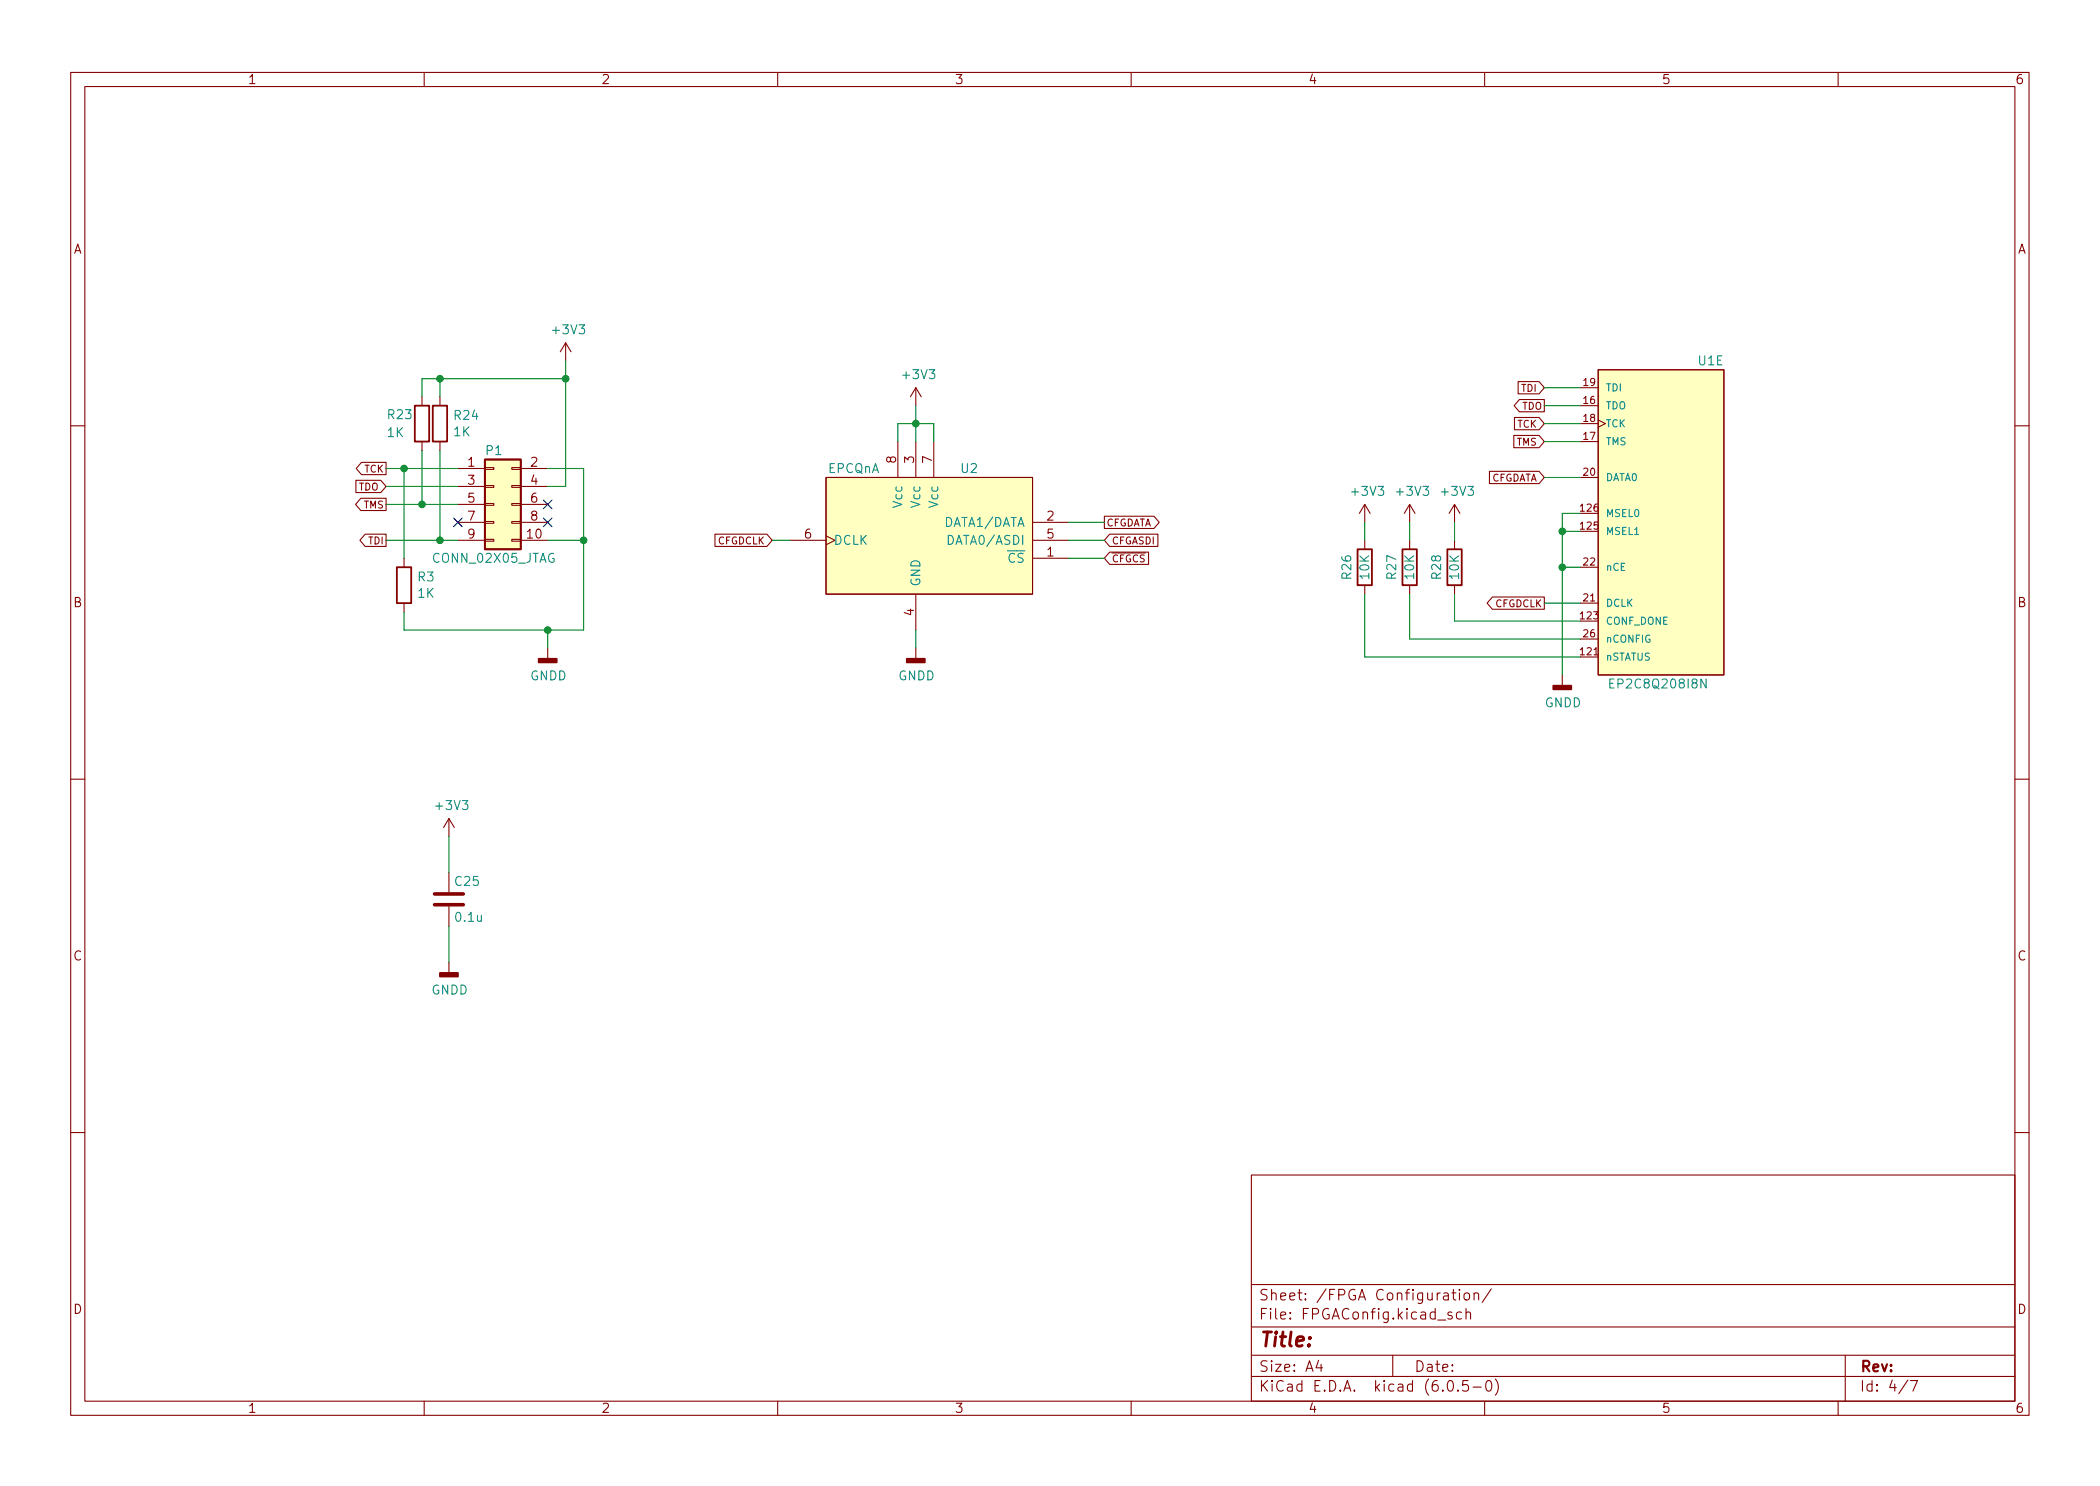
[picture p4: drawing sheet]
<svg xmlns="http://www.w3.org/2000/svg" width="297mm" height="210mm" viewBox="0 0 297 210" stroke-linecap="round" stroke-linejoin="round" font-family="sans-serif">
<g fill="none" stroke="#840000" stroke-width=".15">
<path d="M10 10.2h277v190.1h-277zM12 12.2h273v186.1h-273zM60 10.2v2M110 10.2v2M160 10.2v2M210 10.2v2M260 10.2v2M59.7 56.1v1.3M62.2 56.1v1.3M80 48.5l-.8 1.3M80 48.5v2.5M80 48.5l.8 1.3"/>
<path d="M129.5 54.9v2.5M129.5 54.9l-.7 1.2M129.5 54.9l.8 1.2M214.2 59.1h3.5l.7 .8-.7 .9h-3.5zM214.7 54h3l.7 .9-.7 .8h-3zM214.9 56.5h3.5v1.8h-3.5l-.7-.9zM223.5 57.4h2.6M223.5 59.9h2.6M223.5 54.9h2.6M226.1 52.3h17.7v43.2h-17.7zM226.1 59.4l1 .5-1 .5M10 60.2h2"/>
<path d="M50.3 68h3.6l.7 .8-.7 .9h-3.6zM51 70.5h3.6v1.7h-3.6l-.7-.8zM51.1 65.4h3.5v1.8h-3.5l-.7-.9zM51.6 75.6h3v1.7h-3l-.7-.9zM57.1 79v1.3M59.7 62.5v1.2M62.2 62.5v1.2M64.8 66.3h3.8M64.8 76.4h3.8M64.8 68.8h3.8M64.8 71.4h3.8M64.8 73.9h3.8"/>
<path d="M68.6 76.3h1.2v.3h-1.2zM68.6 73.8h1.2v.2h-1.2zM68.6 71.2h1.2v.3h-1.2zM68.6 68.7h1.2v.3h-1.2zM68.6 66.2h1.2v.2h-1.2zM72.4 76.3h1.3v.3h-1.3zM72.4 73.8h1.3v.2h-1.3zM72.4 71.2h1.3v.3h-1.3zM72.4 68.7h1.3v.3h-1.3zM72.4 66.2h1.3v.2h-1.3zM73.7 66.3h3.8M73.7 76.4h3.8"/>
<path d="M73.7 68.8h3.8M73.7 71.4h3.8M73.7 73.9h3.8M101.1 75.6h7.4l.7 .8-.7 .9h-7.4zM111.8 76.4h5M116.8 67.6h29.2v16.5h-29.2zM116.8 75.8l1.3 .6-1.3 .7M127 62.5v5.1M129.5 62.5v5.1M132.1 62.5v5.1M146 76.4h5.1M146 73.9h5.1"/>
<path d="M146 79h5.1M156.2 73h7l.8 .9-.8 .9h-7zM157 78.1h5.5v1.8h-5.5l-.8-.9zM157 75.6h6.8v1.7h-6.8l-.8-.9zM193 71.4v2.5M193 76.4v1.3M193 71.4l-.7 1.2M193 71.4l.8 1.2M199.4 71.4l-.8 1.2M199.4 71.4v2.5M199.4 76.4v1.3M199.4 71.4l.8 1.2"/>
<path d="M205.7 71.4l-.7 1.2M205.7 71.4v2.5M205.7 76.4v1.3M205.7 71.4l.8 1.2M210.7 66.7h7l.7 .9-.7 .8h-7zM214.1 61.6h3.6l.7 .9-.7 .8h-3.6zM223.5 75.2h2.6M223.5 72.6h2.6M223.5 62.5h2.6M223.5 67.6h2.6M285 60.2h2M57.1 85.3v1.3"/>
<path d="M77.5 91.7v1.5M129.5 84.1v5M129.5 91.7v1.5M193 82.8v1.3M199.4 82.8v1.3M205.7 82.8v1.3M211.1 84.5h7.3v1.7h-7.3l-.8-.9zM221 95.5v1.5M223.5 93h2.6M223.5 87.9h2.6M223.5 85.3h2.6M223.5 80.3h2.6"/>
<path d="M223.5 90.4h2.6M10 110.2h2M63.5 115.8l-.8 1.3M63.5 115.8v2.6M63.5 115.8l.8 1.3M285 110.2h2M63.5 123.4v2.8M63.5 128.3v2.8M63.5 136.1v1.6M10 160.2h2M177 166.3h108v32h-108zM285 160.2h2"/>
<path d="M60 198.3v2M110 198.3v2M160 198.3v2M177 194.8h108M177 191.8h108M177 187.8h108M177 181.8h108M186.5 192.5l-.4 1h1M186.9 193v1M197 191.8v3M204.9 195.4a.36 .36 0 0 1 .6 .2 .77 .77 0 0 1-.4 1.2 1 1 0 0 1-.2-1.4zM205.4 185.7l-.4-.1-.2 .2 .1 .3 .5 .1v.1v.3h-.2h-.4"/>
<path d="M205.4 182.9h.5M205.6 182.4v1.3v.2h.3M206.2 196.7l.1 .1h-.1h-.1l.1-.1v.1M206.4 182.4v.1v.1l.1-.1-.1-.1v.2M206.4 182.9v1M206.7 185.7l-.4-.1-.3 .3v.4l.1 .3h.2h.4M207.1 183.1a.41 .41 0 0 1 .5-.2 .41 .41 0 0 1 .3 .3v.4a.41 .41 0 0 1-.4 .3 .41 .41 0 0 1-.4-.3zM207.4 185.8a.37 .37 0 0 1 .6 0v.8M207.4 185.1v1.5M207.6 195.3h-.7v.7l.2-.1 .5 .1 .1 .2-.1 .5-.2 .1h-.3l-.2-.1M208.4 196.3h1.1M208.5 183.1a.37 .37 0 0 1 .6 0v.8"/>
<path d="M208.5 182.9v1M210 198.3v2M210.4 195.4a.36 .36 0 0 1 .5 .2 .77 .77 0 0 1-.4 1.2 1 1 0 0 1-.1-1.4zM210.9 182.4l-1.3 1.9M211.5 195.1a1.72 1.72 0 0 1 0 2.3M260 198.3v2M261 191.8v6.5M269.9 195.3l-1.3 1.9M270.2 195.3h1l-.6 1.5"/>
</g>
<g fill="#840000" stroke="#840000" stroke-width=".25">
<path d="M76.2 93.2h2.5v.5h-2.5z"/>
<path d="M62.2 137.7h2.6v.5h-2.6z"/>
<path d="M219.7 97h2.5v.5h-2.5z"/>
<path d="M128.3 93.2h2.5v.5h-2.5z"/>
</g>
<g fill="#ffffc2" stroke="#ffffc2" stroke-width=".14">
<path d="M68.6 65h5.1v12.7h-5.1z"/>
<path d="M116.8 67.6h29.2v16.5h-29.2z"/>
<path d="M226.1 52.3h17.7v43.2h-17.7z"/>
</g>
<path d="M58.7 57.4h2v5.1h-2zM61.2 57.4h2v5.1h-2zM68.6 65h5.1v12.7h-5.1zM192 77.7h2.1v5.1h-2.1zM198.4 77.7h2v5.1h-2zM204.7 77.7h2.1v5.1h-2.1zM56.1 80.3h2.1v5h-2.1z" fill="none" stroke="#840000" stroke-width=".25"/>
<path d="M61.5 128h4M61.5 126.5h4" fill="none" stroke="#840000" stroke-width=".51"/>
<g fill="none" stroke="#008400" stroke-width=".15">
<path d="M62.2 53.6v2.5M80 53.6h-20.3v2.5M80 51v17.8h-2.5M129.5 57.4v5.1M218.4 54.9h5.1M218.4 57.4h5.1M218.4 59.9h5.1M54.6 76.4h10.2M54.6 66.3h10.2M54.6 68.8h10.2M54.6 71.4h10.2M57.1 66.3v12.7"/>
<path d="M59.7 63.7v7.7M62.2 63.7v12.7M77.5 76.4h5M77.5 66.3h5v22.8h-25.4v-2.5M109.2 76.4h2.6M127 62.5v-2.6h5.1v2.6M151.1 79h5.1M151.1 76.4h5.1M151.1 73.9h5.1M193 73.9v2.5M199.4 73.9v2.5M205.7 73.9v2.5"/>
<path d="M218.4 62.5h5.1M218.4 67.6h5.1M221 75.2h2.5M223.5 72.6h-2.5v22.9M77.5 89.1v2.6M129.5 89.1v2.6M193 84.1v8.9h30.5M199.4 84.1v6.3h24.1M205.7 84.1v3.8h17.8M218.4 85.3h5.1M221 80.3h2.5M63.5 118.4v5"/>
<path d="M63.5 131.1v5"/>
</g>
<path d="M64.2 73.3l1.2 1.2M65.4 73.3l-1.2 1.2M76.9 73.3l1.2 1.2M76.9 70.8l1.2 1.2M78.1 73.3l-1.2 1.2M78.1 70.8l-1.2 1.2" fill="none" stroke="#000084" stroke-width=".15"/>
<g fill="#008400" stroke="#008400" stroke-width=".15">
<circle cx="221" cy="75.2" r=".46"/>
<circle cx="221" cy="80.3" r=".46"/>
<circle cx="57.1" cy="66.3" r=".46"/>
<circle cx="62.2" cy="53.6" r=".46"/>
<circle cx="80" cy="53.6" r=".46"/>
<circle cx="82.5" cy="76.4" r=".46"/>
<circle cx="129.5" cy="59.9" r=".46"/>
<circle cx="62.2" cy="76.4" r=".46"/>
<circle cx="59.7" cy="71.4" r=".46"/>
<circle cx="77.5" cy="89.1" r=".46"/>
</g>
<text font-size="2.8" fill="#840000" x="178" y="190.6">Title:</text>
<g font-size="2.1" fill="#840000">
<text x="178" y="184">Sheet: /FPGA Configuration/</text>
<text x="178" y="186.7">File: FPGAConfig.kicad_sch</text>
<text x="178" y="196.9">KiCad E.D.A. kicad (6.0.5-0)</text>
<text x="178" y="194.1">Size: A4</text>
<text x="200" y="194.1">Date:</text>
<text x="263" y="194.1">Rev:</text>
<text x="263" y="196.9">Id: 4/7</text>
</g>
<g font-size="1.8" fill="#840000">
<text x="35" y="11.9">1</text>
<text x="85" y="11.9">2</text>
<text x="135" y="11.9">3</text>
<text x="185" y="11.9">4</text>
<text x="235" y="11.9">5</text>
<text x="285" y="11.9">6</text>
<text x="10.3" y="35.9">A</text>
<text x="285.3" y="35.9">A</text>
<text x="126.7" y="65.5" transform="rotate(-90 126.7 65.5)">8</text>
<text x="129.3" y="65.5" transform="rotate(-90 129.3 65.5)">3</text>
<text x="131.8" y="65.5" transform="rotate(-90 131.8 65.5)">7</text>
<text x="66.2" y="66">1</text>
<text x="66.2" y="68.6">3</text>
<text x="66.2" y="71.1">5</text>
<text x="75.1" y="66">2</text>
<text x="75.1" y="68.6">4</text>
<text x="75.1" y="71.1">6</text>
<text x="66.2" y="73.7">7</text>
<text x="66.2" y="76.2">9</text>
<text x="74.6" y="76.2">10</text>
<text x="75.1" y="73.7">8</text>
<text x="113.8" y="76.2">6</text>
<text x="148.1" y="73.7">2</text>
<text x="148.1" y="76.2">5</text>
<text x="148.1" y="78.7">1</text>
<text x="10.3" y="85.9">B</text>
<text x="129.3" y="87.1" transform="rotate(-90 129.3 87.1)">4</text>
<text x="285.3" y="85.9">B</text>
<text x="10.3" y="135.9">C</text>
<text x="285.3" y="135.9">C</text>
<text x="10.3" y="185.9">D</text>
<text x="285.3" y="185.9">D</text>
<text x="35" y="199.9">1</text>
<text x="85" y="199.9">2</text>
<text x="135" y="199.9">3</text>
<text x="185" y="199.9">4</text>
<text x="235" y="199.9">5</text>
<text x="285" y="199.9">6</text>
</g>
<g font-size="1.8" fill="#008484">
<text x="78.3" y="47.3">+3V3</text>
<text x="127.8" y="53.6">+3V3</text>
<text x="240.2" y="51.7">U1E</text>
<text x="54.9" y="59.3">R23</text>
<text x="64.3" y="59.4">R24</text>
<text x="54.8" y="61.8">1K</text>
<text x="64.2" y="61.7">1K</text>
<text x="68.8" y="64.4">P1</text>
<text x="117.1" y="66.9">EPCQnA</text>
<text x="127.6" y="71.7" transform="rotate(-90 127.6 71.7)">Vcc</text>
<text x="130.2" y="71.7" transform="rotate(-90 130.2 71.7)">Vcc</text>
<text x="132.7" y="71.7" transform="rotate(-90 132.7 71.7)">Vcc</text>
<text x="136" y="66.9">U2</text>
<text x="191.3" y="70.1">+3V3</text>
<text x="197.7" y="70.1">+3V3</text>
<text x="204" y="70.1">+3V3</text>
<text x="117.9" y="77.1">DCLK</text>
<text x="133.7" y="74.5">DATA1/DATA</text>
<text x="134.4" y="77.1">DATA0/ASDI</text>
<text x="59.1" y="82.3">R3</text>
<text x="61.3" y="79.6">CONN_02X05_JTAG</text>
<text x="130.2" y="83.1" transform="rotate(-90 130.2 83.1)">GND</text>
<text x="141.2" y="79.6">~{CS}</text>
<text x="191.1" y="81.9" transform="rotate(-90 191.1 81.9)">R26</text>
<text x="193.7" y="81.9" transform="rotate(-90 193.7 81.9)">10K</text>
<text x="197.5" y="81.9" transform="rotate(-90 197.5 81.9)">R27</text>
<text x="200" y="81.9" transform="rotate(-90 200 81.9)">10K</text>
<text x="203.8" y="81.9" transform="rotate(-90 203.8 81.9)">R28</text>
<text x="206.4" y="81.9" transform="rotate(-90 206.4 81.9)">10K</text>
<text x="59.1" y="84.6">1K</text>
<text x="75" y="96.3">GNDD</text>
<text x="127" y="96.3">GNDD</text>
<text x="218.5" y="100.1">GNDD</text>
<text x="228.2" y="97.4">EP2C8Q208I8N</text>
<text x="61.8" y="114.6">+3V3</text>
<text x="64.4" y="125.3">C25</text>
<text x="64.5" y="130.4">0.1u</text>
<text x="61" y="140.7">GNDD</text>
</g>
<g font-size="1.4" fill="#840000">
<text x="215.2" y="55.4">TDI</text>
<text x="215.3" y="58">TDO</text>
<text x="224" y="57.1">16</text>
<text x="224" y="59.7">18</text>
<text x="224" y="54.6">19</text>
<text x="214.5" y="63">TMS</text>
<text x="214.6" y="60.5">TCK</text>
<text x="224" y="62.2">17</text>
<text x="50.7" y="69.4">TDO</text>
<text x="51.4" y="71.9">TMS</text>
<text x="51.5" y="66.9">TCK</text>
<text x="210.7" y="68.1">CFGDATA</text>
<text x="224" y="67.3">20</text>
<text x="52.1" y="77">TDI</text>
<text x="101.5" y="77">CFGDCLK</text>
<text x="156.5" y="74.5">CFGDATA</text>
<text x="157.2" y="77">CFGASDI</text>
<text x="223.6" y="74.9">125</text>
<text x="223.6" y="72.4">126</text>
<text x="157.2" y="79.6">~{CFGCS}</text>
<text x="224" y="80">22</text>
<text x="211.4" y="85.9">CFGDCLK</text>
<text x="223.6" y="87.6">123</text>
<text x="224" y="85.1">21</text>
<text x="223.6" y="92.7">121</text>
<text x="224" y="90.2">26</text>
</g>
<g font-size="1.4" fill="#008484">
<text x="227.1" y="57.9">TDO</text>
<text x="227.1" y="55.4">TDI</text>
<text x="227.1" y="63">TMS</text>
<text x="227.1" y="60.4">TCK</text>
<text x="227.1" y="68.1">DATA0</text>
<text x="227.1" y="75.7">MSEL1</text>
<text x="227.1" y="73.1">MSEL0</text>
<text x="227.1" y="80.8">nCE</text>
<text x="227.1" y="88.4">CONF_DONE</text>
<text x="227.1" y="85.8">DCLK</text>
<text x="227.1" y="93.5">nSTATUS</text>
<text x="227.1" y="90.9">nCONFIG</text>
</g>
</svg>
